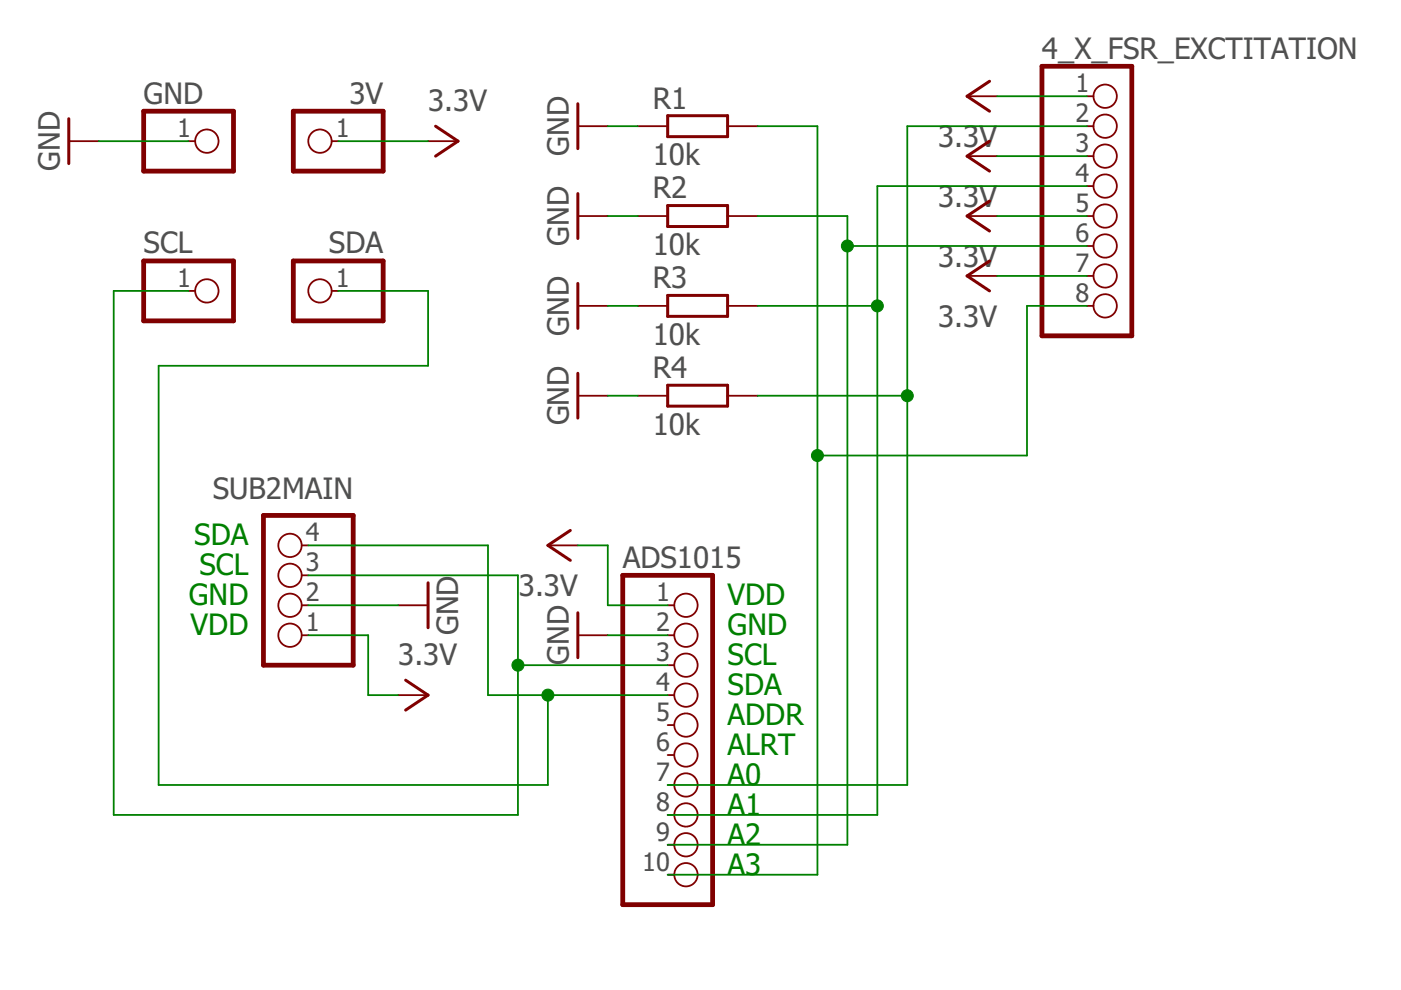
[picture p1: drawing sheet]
<?xml version="1.0" encoding="utf-8"?>
<!DOCTYPE eagle SYSTEM "eagle.dtd">
<eagle version="8.0.0">
<drawing>
<settings>
<setting alwaysvectorfont="no"/>
<setting verticaltext="up"/>
</settings>
<grid distance="1.27" unitdist="mm" unit="mm" style="lines" multiple="1" display="no" altdistance="0.01" altunitdist="inch" altunit="inch"/>
<schematic xreflabel="%F%N/%S.%C%R" xrefpart="/%S.%C%R">
<libraries>
<library name="pinhead">
<symbols>
<symbol name="PINHD10">
<wire x1="-6.35" y1="-15.24" x2="1.27" y2="-15.24" width="0.4064" layer="94"/>
<wire x1="1.27" y1="-15.24" x2="1.27" y2="12.7" width="0.4064" layer="94"/>
<wire x1="1.27" y1="12.7" x2="-6.35" y2="12.7" width="0.4064" layer="94"/>
<wire x1="-6.35" y1="12.7" x2="-6.35" y2="-15.24" width="0.4064" layer="94"/>
<text x="-6.35" y="13.335" size="1.778" layer="95">&gt;NAME</text>
<text x="-6.35" y="-17.78" size="1.778" layer="96">&gt;VALUE</text>
<pin name="1" x="-2.54" y="10.16" visible="pad" length="short" direction="pas" function="dot"/>
<pin name="2" x="-2.54" y="7.62" visible="pad" length="short" direction="pas" function="dot"/>
<pin name="3" x="-2.54" y="5.08" visible="pad" length="short" direction="pas" function="dot"/>
<pin name="4" x="-2.54" y="2.54" visible="pad" length="short" direction="pas" function="dot"/>
<pin name="5" x="-2.54" y="0" visible="pad" length="short" direction="pas" function="dot"/>
<pin name="6" x="-2.54" y="-2.54" visible="pad" length="short" direction="pas" function="dot"/>
<pin name="7" x="-2.54" y="-5.08" visible="pad" length="short" direction="pas" function="dot"/>
<pin name="8" x="-2.54" y="-7.62" visible="pad" length="short" direction="pas" function="dot"/>
<pin name="9" x="-2.54" y="-10.16" visible="pad" length="short" direction="pas" function="dot"/>
<pin name="10" x="-2.54" y="-12.7" visible="pad" length="short" direction="pas" function="dot"/>
</symbol>
<symbol name="PINHD8">
<wire x1="-6.35" y1="-10.16" x2="1.27" y2="-10.16" width="0.4064" layer="94"/>
<wire x1="1.27" y1="-10.16" x2="1.27" y2="12.7" width="0.4064" layer="94"/>
<wire x1="1.27" y1="12.7" x2="-6.35" y2="12.7" width="0.4064" layer="94"/>
<wire x1="-6.35" y1="12.7" x2="-6.35" y2="-10.16" width="0.4064" layer="94"/>
<text x="-6.35" y="13.335" size="1.778" layer="95">&gt;NAME</text>
<text x="-6.35" y="-12.7" size="1.778" layer="96">&gt;VALUE</text>
<pin name="1" x="-2.54" y="10.16" visible="pad" length="short" direction="pas" function="dot"/>
<pin name="2" x="-2.54" y="7.62" visible="pad" length="short" direction="pas" function="dot"/>
<pin name="3" x="-2.54" y="5.08" visible="pad" length="short" direction="pas" function="dot"/>
<pin name="4" x="-2.54" y="2.54" visible="pad" length="short" direction="pas" function="dot"/>
<pin name="5" x="-2.54" y="0" visible="pad" length="short" direction="pas" function="dot"/>
<pin name="6" x="-2.54" y="-2.54" visible="pad" length="short" direction="pas" function="dot"/>
<pin name="7" x="-2.54" y="-5.08" visible="pad" length="short" direction="pas" function="dot"/>
<pin name="8" x="-2.54" y="-7.62" visible="pad" length="short" direction="pas" function="dot"/>
</symbol>
<symbol name="PINHD4">
<wire x1="-6.35" y1="-5.08" x2="1.27" y2="-5.08" width="0.4064" layer="94"/>
<wire x1="1.27" y1="-5.08" x2="1.27" y2="7.62" width="0.4064" layer="94"/>
<wire x1="1.27" y1="7.62" x2="-6.35" y2="7.62" width="0.4064" layer="94"/>
<wire x1="-6.35" y1="7.62" x2="-6.35" y2="-5.08" width="0.4064" layer="94"/>
<text x="-6.35" y="8.255" size="1.778" layer="95">&gt;NAME</text>
<text x="-6.35" y="-7.62" size="1.778" layer="96">&gt;VALUE</text>
<pin name="1" x="-2.54" y="5.08" visible="pad" length="short" direction="pas" function="dot"/>
<pin name="2" x="-2.54" y="2.54" visible="pad" length="short" direction="pas" function="dot"/>
<pin name="3" x="-2.54" y="0" visible="pad" length="short" direction="pas" function="dot"/>
<pin name="4" x="-2.54" y="-2.54" visible="pad" length="short" direction="pas" function="dot"/>
</symbol>
</symbols>
<devicesets>
<deviceset name="PINHD-1X10" prefix="JP" uservalue="yes">
<gates>
<gate name="A" symbol="PINHD10" x="0" y="0"/>
</gates>
<devices>
<device name="" package="1X10">
<connects>
<connect gate="A" pin="1" pad="1"/>
<connect gate="A" pin="10" pad="10"/>
<connect gate="A" pin="2" pad="2"/>
<connect gate="A" pin="3" pad="3"/>
<connect gate="A" pin="4" pad="4"/>
<connect gate="A" pin="5" pad="5"/>
<connect gate="A" pin="6" pad="6"/>
<connect gate="A" pin="7" pad="7"/>
<connect gate="A" pin="8" pad="8"/>
<connect gate="A" pin="9" pad="9"/>
</connects>
<technologies>
<technology name=""/>
</technologies>
</device>
<device name="/90" package="1X10/90">
<connects>
<connect gate="A" pin="1" pad="1"/>
<connect gate="A" pin="10" pad="10"/>
<connect gate="A" pin="2" pad="2"/>
<connect gate="A" pin="3" pad="3"/>
<connect gate="A" pin="4" pad="4"/>
<connect gate="A" pin="5" pad="5"/>
<connect gate="A" pin="6" pad="6"/>
<connect gate="A" pin="7" pad="7"/>
<connect gate="A" pin="8" pad="8"/>
<connect gate="A" pin="9" pad="9"/>
</connects>
<technologies>
<technology name=""/>
</technologies>
</device>
</devices>
</deviceset>
<deviceset name="PINHD-1X8" prefix="JP" uservalue="yes">
<gates>
<gate name="A" symbol="PINHD8" x="0" y="0"/>
</gates>
<devices>
<device name="" package="1X08">
<connects>
<connect gate="A" pin="1" pad="1"/>
<connect gate="A" pin="2" pad="2"/>
<connect gate="A" pin="3" pad="3"/>
<connect gate="A" pin="4" pad="4"/>
<connect gate="A" pin="5" pad="5"/>
<connect gate="A" pin="6" pad="6"/>
<connect gate="A" pin="7" pad="7"/>
<connect gate="A" pin="8" pad="8"/>
</connects>
<technologies>
<technology name=""/>
</technologies>
</device>
<device name="/90" package="1X08/90">
<connects>
<connect gate="A" pin="1" pad="1"/>
<connect gate="A" pin="2" pad="2"/>
<connect gate="A" pin="3" pad="3"/>
<connect gate="A" pin="4" pad="4"/>
<connect gate="A" pin="5" pad="5"/>
<connect gate="A" pin="6" pad="6"/>
<connect gate="A" pin="7" pad="7"/>
<connect gate="A" pin="8" pad="8"/>
</connects>
<technologies>
<technology name=""/>
</technologies>
</device>
</devices>
</deviceset>
<deviceset name="PINHD-1X4" prefix="JP" uservalue="yes">
<gates>
<gate name="A" symbol="PINHD4" x="0" y="0"/>
</gates>
<devices>
<device name="" package="1X04">
<connects>
<connect gate="A" pin="1" pad="1"/>
<connect gate="A" pin="2" pad="2"/>
<connect gate="A" pin="3" pad="3"/>
<connect gate="A" pin="4" pad="4"/>
</connects>
<technologies>
<technology name=""/>
</technologies>
</device>
<device name="/90" package="1X04/90">
<connects>
<connect gate="A" pin="1" pad="1"/>
<connect gate="A" pin="2" pad="2"/>
<connect gate="A" pin="3" pad="3"/>
<connect gate="A" pin="4" pad="4"/>
</connects>
<technologies>
<technology name=""/>
</technologies>
</device>
</devices>
</deviceset>
</devicesets>
</library>
<library name="supply1">
<symbols>
<symbol name="GND">
<wire x1="-1.905" y1="0" x2="1.905" y2="0" width="0.254" layer="94"/>
<text x="-2.54" y="-2.54" size="1.778" layer="96">&gt;VALUE</text>
<pin name="GND" x="0" y="2.54" visible="off" length="short" direction="sup" rot="R270"/>
</symbol>
<symbol name="VCC">
<wire x1="1.27" y1="-1.905" x2="0" y2="0" width="0.254" layer="94"/>
<wire x1="0" y1="0" x2="-1.27" y2="-1.905" width="0.254" layer="94"/>
<text x="-2.54" y="-2.54" size="1.778" layer="96" rot="R90">&gt;VALUE</text>
<pin name="VCC" x="0" y="-2.54" visible="off" length="short" direction="sup" rot="R90"/>
</symbol>
</symbols>
<devicesets>
<deviceset name="GND" prefix="GND">
<gates>
<gate name="1" symbol="GND" x="0" y="0"/>
</gates>
<devices>
<device name="">
<technologies>
<technology name=""/>
</technologies>
</device>
</devices>
</deviceset>
<deviceset name="VCC" prefix="P+">
<gates>
<gate name="VCC" symbol="VCC" x="0" y="0"/>
</gates>
<devices>
<device name="">
<technologies>
<technology name=""/>
</technologies>
</device>
</devices>
</deviceset>
</devicesets>
</library>
<library name="rcl">
<symbols>
<symbol name="R-EU">
<wire x1="-2.54" y1="-0.889" x2="2.54" y2="-0.889" width="0.254" layer="94"/>
<wire x1="2.54" y1="0.889" x2="-2.54" y2="0.889" width="0.254" layer="94"/>
<wire x1="2.54" y1="-0.889" x2="2.54" y2="0.889" width="0.254" layer="94"/>
<wire x1="-2.54" y1="-0.889" x2="-2.54" y2="0.889" width="0.254" layer="94"/>
<text x="-3.81" y="1.4986" size="1.778" layer="95">&gt;NAME</text>
<text x="-3.81" y="-3.302" size="1.778" layer="96">&gt;VALUE</text>
<pin name="2" x="5.08" y="0" visible="off" length="short" direction="pas" swaplevel="1" rot="R180"/>
<pin name="1" x="-5.08" y="0" visible="off" length="short" direction="pas" swaplevel="1"/>
</symbol>
</symbols>
<devicesets>
<deviceset name="R-EU_" prefix="R" uservalue="yes">
<gates>
<gate name="G$1" symbol="R-EU" x="0" y="0"/>
</gates>
<devices>
<device name="R0402" package="R0402">
<connects>
<connect gate="G$1" pin="1" pad="1"/>
<connect gate="G$1" pin="2" pad="2"/>
</connects>
<technologies>
<technology name=""/>
</technologies>
</device>
<device name="R0603" package="R0603">
<connects>
<connect gate="G$1" pin="1" pad="1"/>
<connect gate="G$1" pin="2" pad="2"/>
</connects>
<technologies>
<technology name=""/>
</technologies>
</device>
<device name="R0805" package="R0805">
<connects>
<connect gate="G$1" pin="1" pad="1"/>
<connect gate="G$1" pin="2" pad="2"/>
</connects>
<technologies>
<technology name=""/>
</technologies>
</device>
<device name="R0805W" package="R0805W">
<connects>
<connect gate="G$1" pin="1" pad="1"/>
<connect gate="G$1" pin="2" pad="2"/>
</connects>
<technologies>
<technology name=""/>
</technologies>
</device>
<device name="R1206" package="R1206">
<connects>
<connect gate="G$1" pin="1" pad="1"/>
<connect gate="G$1" pin="2" pad="2"/>
</connects>
<technologies>
<technology name=""/>
</technologies>
</device>
<device name="R1206W" package="R1206W">
<connects>
<connect gate="G$1" pin="1" pad="1"/>
<connect gate="G$1" pin="2" pad="2"/>
</connects>
<technologies>
<technology name=""/>
</technologies>
</device>
<device name="R1210" package="R1210">
<connects>
<connect gate="G$1" pin="1" pad="1"/>
<connect gate="G$1" pin="2" pad="2"/>
</connects>
<technologies>
<technology name=""/>
</technologies>
</device>
<device name="R1210W" package="R1210W">
<connects>
<connect gate="G$1" pin="1" pad="1"/>
<connect gate="G$1" pin="2" pad="2"/>
</connects>
<technologies>
<technology name=""/>
</technologies>
</device>
<device name="R2010" package="R2010">
<connects>
<connect gate="G$1" pin="1" pad="1"/>
<connect gate="G$1" pin="2" pad="2"/>
</connects>
<technologies>
<technology name=""/>
</technologies>
</device>
<device name="R2010W" package="R2010W">
<connects>
<connect gate="G$1" pin="1" pad="1"/>
<connect gate="G$1" pin="2" pad="2"/>
</connects>
<technologies>
<technology name=""/>
</technologies>
</device>
<device name="R2012" package="R2012">
<connects>
<connect gate="G$1" pin="1" pad="1"/>
<connect gate="G$1" pin="2" pad="2"/>
</connects>
<technologies>
<technology name=""/>
</technologies>
</device>
<device name="R2012W" package="R2012W">
<connects>
<connect gate="G$1" pin="1" pad="1"/>
<connect gate="G$1" pin="2" pad="2"/>
</connects>
<technologies>
<technology name=""/>
</technologies>
</device>
<device name="R2512" package="R2512">
<connects>
<connect gate="G$1" pin="1" pad="1"/>
<connect gate="G$1" pin="2" pad="2"/>
</connects>
<technologies>
<technology name=""/>
</technologies>
</device>
<device name="R2512W" package="R2512W">
<connects>
<connect gate="G$1" pin="1" pad="1"/>
<connect gate="G$1" pin="2" pad="2"/>
</connects>
<technologies>
<technology name=""/>
</technologies>
</device>
<device name="R3216" package="R3216">
<connects>
<connect gate="G$1" pin="1" pad="1"/>
<connect gate="G$1" pin="2" pad="2"/>
</connects>
<technologies>
<technology name=""/>
</technologies>
</device>
<device name="R3216W" package="R3216W">
<connects>
<connect gate="G$1" pin="1" pad="1"/>
<connect gate="G$1" pin="2" pad="2"/>
</connects>
<technologies>
<technology name=""/>
</technologies>
</device>
<device name="R3225" package="R3225">
<connects>
<connect gate="G$1" pin="1" pad="1"/>
<connect gate="G$1" pin="2" pad="2"/>
</connects>
<technologies>
<technology name=""/>
</technologies>
</device>
<device name="R3225W" package="R3225W">
<connects>
<connect gate="G$1" pin="1" pad="1"/>
<connect gate="G$1" pin="2" pad="2"/>
</connects>
<technologies>
<technology name=""/>
</technologies>
</device>
<device name="R5025" package="R5025">
<connects>
<connect gate="G$1" pin="1" pad="1"/>
<connect gate="G$1" pin="2" pad="2"/>
</connects>
<technologies>
<technology name=""/>
</technologies>
</device>
<device name="R5025W" package="R5025W">
<connects>
<connect gate="G$1" pin="1" pad="1"/>
<connect gate="G$1" pin="2" pad="2"/>
</connects>
<technologies>
<technology name=""/>
</technologies>
</device>
<device name="R6332" package="R6332">
<connects>
<connect gate="G$1" pin="1" pad="1"/>
<connect gate="G$1" pin="2" pad="2"/>
</connects>
<technologies>
<technology name=""/>
</technologies>
</device>
<device name="R6332W" package="R6332W">
<connects>
<connect gate="G$1" pin="1" pad="1"/>
<connect gate="G$1" pin="2" pad="2"/>
</connects>
<technologies>
<technology name=""/>
</technologies>
</device>
<device name="M0805" package="M0805">
<connects>
<connect gate="G$1" pin="1" pad="1"/>
<connect gate="G$1" pin="2" pad="2"/>
</connects>
<technologies>
<technology name=""/>
</technologies>
</device>
<device name="M1206" package="M1206">
<connects>
<connect gate="G$1" pin="1" pad="1"/>
<connect gate="G$1" pin="2" pad="2"/>
</connects>
<technologies>
<technology name=""/>
</technologies>
</device>
<device name="M1406" package="M1406">
<connects>
<connect gate="G$1" pin="1" pad="1"/>
<connect gate="G$1" pin="2" pad="2"/>
</connects>
<technologies>
<technology name=""/>
</technologies>
</device>
<device name="M2012" package="M2012">
<connects>
<connect gate="G$1" pin="1" pad="1"/>
<connect gate="G$1" pin="2" pad="2"/>
</connects>
<technologies>
<technology name=""/>
</technologies>
</device>
<device name="M2309" package="M2309">
<connects>
<connect gate="G$1" pin="1" pad="1"/>
<connect gate="G$1" pin="2" pad="2"/>
</connects>
<technologies>
<technology name=""/>
</technologies>
</device>
<device name="M3216" package="M3216">
<connects>
<connect gate="G$1" pin="1" pad="1"/>
<connect gate="G$1" pin="2" pad="2"/>
</connects>
<technologies>
<technology name=""/>
</technologies>
</device>
<device name="M3516" package="M3516">
<connects>
<connect gate="G$1" pin="1" pad="1"/>
<connect gate="G$1" pin="2" pad="2"/>
</connects>
<technologies>
<technology name=""/>
</technologies>
</device>
<device name="M5923" package="M5923">
<connects>
<connect gate="G$1" pin="1" pad="1"/>
<connect gate="G$1" pin="2" pad="2"/>
</connects>
<technologies>
<technology name=""/>
</technologies>
</device>
<device name="0204/5" package="0204/5">
<connects>
<connect gate="G$1" pin="1" pad="1"/>
<connect gate="G$1" pin="2" pad="2"/>
</connects>
<technologies>
<technology name=""/>
</technologies>
</device>
<device name="0204/7" package="0204/7">
<connects>
<connect gate="G$1" pin="1" pad="1"/>
<connect gate="G$1" pin="2" pad="2"/>
</connects>
<technologies>
<technology name=""/>
</technologies>
</device>
<device name="0204/2V" package="0204V">
<connects>
<connect gate="G$1" pin="1" pad="1"/>
<connect gate="G$1" pin="2" pad="2"/>
</connects>
<technologies>
<technology name=""/>
</technologies>
</device>
<device name="0207/10" package="0207/10">
<connects>
<connect gate="G$1" pin="1" pad="1"/>
<connect gate="G$1" pin="2" pad="2"/>
</connects>
<technologies>
<technology name=""/>
</technologies>
</device>
<device name="0207/12" package="0207/12">
<connects>
<connect gate="G$1" pin="1" pad="1"/>
<connect gate="G$1" pin="2" pad="2"/>
</connects>
<technologies>
<technology name=""/>
</technologies>
</device>
<device name="0207/15" package="0207/15">
<connects>
<connect gate="G$1" pin="1" pad="1"/>
<connect gate="G$1" pin="2" pad="2"/>
</connects>
<technologies>
<technology name=""/>
</technologies>
</device>
<device name="0207/2V" package="0207/2V">
<connects>
<connect gate="G$1" pin="1" pad="1"/>
<connect gate="G$1" pin="2" pad="2"/>
</connects>
<technologies>
<technology name=""/>
</technologies>
</device>
<device name="0207/5V" package="0207/5V">
<connects>
<connect gate="G$1" pin="1" pad="1"/>
<connect gate="G$1" pin="2" pad="2"/>
</connects>
<technologies>
<technology name=""/>
</technologies>
</device>
<device name="0207/7" package="0207/7">
<connects>
<connect gate="G$1" pin="1" pad="1"/>
<connect gate="G$1" pin="2" pad="2"/>
</connects>
<technologies>
<technology name=""/>
</technologies>
</device>
<device name="0309/10" package="0309/10">
<connects>
<connect gate="G$1" pin="1" pad="1"/>
<connect gate="G$1" pin="2" pad="2"/>
</connects>
<technologies>
<technology name=""/>
</technologies>
</device>
<device name="0309/12" package="0309/12">
<connects>
<connect gate="G$1" pin="1" pad="1"/>
<connect gate="G$1" pin="2" pad="2"/>
</connects>
<technologies>
<technology name=""/>
</technologies>
</device>
<device name="0309/V" package="0309V">
<connects>
<connect gate="G$1" pin="1" pad="1"/>
<connect gate="G$1" pin="2" pad="2"/>
</connects>
<technologies>
<technology name=""/>
</technologies>
</device>
<device name="0411/12" package="0411/12">
<connects>
<connect gate="G$1" pin="1" pad="1"/>
<connect gate="G$1" pin="2" pad="2"/>
</connects>
<technologies>
<technology name=""/>
</technologies>
</device>
<device name="0411/15" package="0411/15">
<connects>
<connect gate="G$1" pin="1" pad="1"/>
<connect gate="G$1" pin="2" pad="2"/>
</connects>
<technologies>
<technology name=""/>
</technologies>
</device>
<device name="0411/3V" package="0411V">
<connects>
<connect gate="G$1" pin="1" pad="1"/>
<connect gate="G$1" pin="2" pad="2"/>
</connects>
<technologies>
<technology name=""/>
</technologies>
</device>
<device name="0414/15" package="0414/15">
<connects>
<connect gate="G$1" pin="1" pad="1"/>
<connect gate="G$1" pin="2" pad="2"/>
</connects>
<technologies>
<technology name=""/>
</technologies>
</device>
<device name="0414/5V" package="0414V">
<connects>
<connect gate="G$1" pin="1" pad="1"/>
<connect gate="G$1" pin="2" pad="2"/>
</connects>
<technologies>
<technology name=""/>
</technologies>
</device>
<device name="0617/17" package="0617/17">
<connects>
<connect gate="G$1" pin="1" pad="1"/>
<connect gate="G$1" pin="2" pad="2"/>
</connects>
<technologies>
<technology name=""/>
</technologies>
</device>
<device name="0617/22" package="0617/22">
<connects>
<connect gate="G$1" pin="1" pad="1"/>
<connect gate="G$1" pin="2" pad="2"/>
</connects>
<technologies>
<technology name=""/>
</technologies>
</device>
<device name="0617/5V" package="0617V">
<connects>
<connect gate="G$1" pin="1" pad="1"/>
<connect gate="G$1" pin="2" pad="2"/>
</connects>
<technologies>
<technology name=""/>
</technologies>
</device>
<device name="0922/22" package="0922/22">
<connects>
<connect gate="G$1" pin="1" pad="1"/>
<connect gate="G$1" pin="2" pad="2"/>
</connects>
<technologies>
<technology name=""/>
</technologies>
</device>
<device name="0613/5V" package="P0613V">
<connects>
<connect gate="G$1" pin="1" pad="1"/>
<connect gate="G$1" pin="2" pad="2"/>
</connects>
<technologies>
<technology name=""/>
</technologies>
</device>
<device name="0613/15" package="P0613/15">
<connects>
<connect gate="G$1" pin="1" pad="1"/>
<connect gate="G$1" pin="2" pad="2"/>
</connects>
<technologies>
<technology name=""/>
</technologies>
</device>
<device name="0817/22" package="P0817/22">
<connects>
<connect gate="G$1" pin="1" pad="1"/>
<connect gate="G$1" pin="2" pad="2"/>
</connects>
<technologies>
<technology name=""/>
</technologies>
</device>
<device name="0817/7V" package="P0817V">
<connects>
<connect gate="G$1" pin="1" pad="1"/>
<connect gate="G$1" pin="2" pad="2"/>
</connects>
<technologies>
<technology name=""/>
</technologies>
</device>
<device name="V234/12" package="V234/12">
<connects>
<connect gate="G$1" pin="1" pad="1"/>
<connect gate="G$1" pin="2" pad="2"/>
</connects>
<technologies>
<technology name=""/>
</technologies>
</device>
<device name="V235/17" package="V235/17">
<connects>
<connect gate="G$1" pin="1" pad="1"/>
<connect gate="G$1" pin="2" pad="2"/>
</connects>
<technologies>
<technology name=""/>
</technologies>
</device>
<device name="V526-0" package="V526-0">
<connects>
<connect gate="G$1" pin="1" pad="1"/>
<connect gate="G$1" pin="2" pad="2"/>
</connects>
<technologies>
<technology name=""/>
</technologies>
</device>
<device name="MELF0102R" package="MINI_MELF-0102R">
<connects>
<connect gate="G$1" pin="1" pad="1"/>
<connect gate="G$1" pin="2" pad="2"/>
</connects>
<technologies>
<technology name=""/>
</technologies>
</device>
<device name="MELF0102W" package="MINI_MELF-0102W">
<connects>
<connect gate="G$1" pin="1" pad="1"/>
<connect gate="G$1" pin="2" pad="2"/>
</connects>
<technologies>
<technology name=""/>
</technologies>
</device>
<device name="MELF0204R" package="MINI_MELF-0204R">
<connects>
<connect gate="G$1" pin="1" pad="1"/>
<connect gate="G$1" pin="2" pad="2"/>
</connects>
<technologies>
<technology name=""/>
</technologies>
</device>
<device name="MELF0204W" package="MINI_MELF-0204W">
<connects>
<connect gate="G$1" pin="1" pad="1"/>
<connect gate="G$1" pin="2" pad="2"/>
</connects>
<technologies>
<technology name=""/>
</technologies>
</device>
<device name="MELF0207R" package="MINI_MELF-0207R">
<connects>
<connect gate="G$1" pin="1" pad="1"/>
<connect gate="G$1" pin="2" pad="2"/>
</connects>
<technologies>
<technology name=""/>
</technologies>
</device>
<device name="MELF0207W" package="MINI_MELF-0207W">
<connects>
<connect gate="G$1" pin="1" pad="1"/>
<connect gate="G$1" pin="2" pad="2"/>
</connects>
<technologies>
<technology name=""/>
</technologies>
</device>
<device name="0922V" package="0922V">
<connects>
<connect gate="G$1" pin="1" pad="1"/>
<connect gate="G$1" pin="2" pad="2"/>
</connects>
<technologies>
<technology name=""/>
</technologies>
</device>
<device name="RDH/15" package="RDH/15">
<connects>
<connect gate="G$1" pin="1" pad="1"/>
<connect gate="G$1" pin="2" pad="2"/>
</connects>
<technologies>
<technology name=""/>
</technologies>
</device>
<device name="MELF0102AX" package="MINI_MELF-0102AX">
<connects>
<connect gate="G$1" pin="1" pad="1"/>
<connect gate="G$1" pin="2" pad="2"/>
</connects>
<technologies>
<technology name=""/>
</technologies>
</device>
<device name="R0201" package="R0201">
<connects>
<connect gate="G$1" pin="1" pad="1"/>
<connect gate="G$1" pin="2" pad="2"/>
</connects>
<technologies>
<technology name=""/>
</technologies>
</device>
<device name="VTA52" package="VTA52">
<connects>
<connect gate="G$1" pin="1" pad="1"/>
<connect gate="G$1" pin="2" pad="2"/>
</connects>
<technologies>
<technology name=""/>
</technologies>
</device>
<device name="VTA53" package="VTA53">
<connects>
<connect gate="G$1" pin="1" pad="1"/>
<connect gate="G$1" pin="2" pad="2"/>
</connects>
<technologies>
<technology name=""/>
</technologies>
</device>
<device name="VTA54" package="VTA54">
<connects>
<connect gate="G$1" pin="1" pad="1"/>
<connect gate="G$1" pin="2" pad="2"/>
</connects>
<technologies>
<technology name=""/>
</technologies>
</device>
<device name="VTA55" package="VTA55">
<connects>
<connect gate="G$1" pin="1" pad="1"/>
<connect gate="G$1" pin="2" pad="2"/>
</connects>
<technologies>
<technology name=""/>
</technologies>
</device>
<device name="VTA56" package="VTA56">
<connects>
<connect gate="G$1" pin="1" pad="1"/>
<connect gate="G$1" pin="2" pad="2"/>
</connects>
<technologies>
<technology name=""/>
</technologies>
</device>
<device name="VMTA55" package="VMTA55">
<connects>
<connect gate="G$1" pin="1" pad="1"/>
<connect gate="G$1" pin="2" pad="2"/>
</connects>
<technologies>
<technology name=""/>
</technologies>
</device>
<device name="VMTB60" package="VMTB60">
<connects>
<connect gate="G$1" pin="1" pad="1"/>
<connect gate="G$1" pin="2" pad="2"/>
</connects>
<technologies>
<technology name=""/>
</technologies>
</device>
<device name="R4527" package="R4527">
<connects>
<connect gate="G$1" pin="1" pad="1"/>
<connect gate="G$1" pin="2" pad="2"/>
</connects>
<technologies>
<technology name=""/>
</technologies>
</device>
<device name="WSC0001" package="WSC0001">
<connects>
<connect gate="G$1" pin="1" pad="1"/>
<connect gate="G$1" pin="2" pad="2"/>
</connects>
<technologies>
<technology name=""/>
</technologies>
</device>
<device name="WSC0002" package="WSC0002">
<connects>
<connect gate="G$1" pin="1" pad="1"/>
<connect gate="G$1" pin="2" pad="2"/>
</connects>
<technologies>
<technology name=""/>
</technologies>
</device>
<device name="WSC01/2" package="WSC01/2">
<connects>
<connect gate="G$1" pin="1" pad="1"/>
<connect gate="G$1" pin="2" pad="2"/>
</connects>
<technologies>
<technology name=""/>
</technologies>
</device>
<device name="WSC2515" package="WSC2515">
<connects>
<connect gate="G$1" pin="1" pad="1"/>
<connect gate="G$1" pin="2" pad="2"/>
</connects>
<technologies>
<technology name=""/>
</technologies>
</device>
<device name="WSC4527" package="WSC4527">
<connects>
<connect gate="G$1" pin="1" pad="1"/>
<connect gate="G$1" pin="2" pad="2"/>
</connects>
<technologies>
<technology name=""/>
</technologies>
</device>
<device name="WSC6927" package="WSC6927">
<connects>
<connect gate="G$1" pin="1" pad="1"/>
<connect gate="G$1" pin="2" pad="2"/>
</connects>
<technologies>
<technology name=""/>
</technologies>
</device>
<device name="R1218" package="R1218">
<connects>
<connect gate="G$1" pin="1" pad="1"/>
<connect gate="G$1" pin="2" pad="2"/>
</connects>
<technologies>
<technology name=""/>
</technologies>
</device>
<device name="1812X7R" package="1812X7R">
<connects>
<connect gate="G$1" pin="1" pad="1"/>
<connect gate="G$1" pin="2" pad="2"/>
</connects>
<technologies>
<technology name=""/>
</technologies>
</device>
<device name="PRL1632" package="PRL1632">
<connects>
<connect gate="G$1" pin="1" pad="1"/>
<connect gate="G$1" pin="2" pad="2"/>
</connects>
<technologies>
<technology name=""/>
</technologies>
</device>
<device name="01005" package="R01005">
<connects>
<connect gate="G$1" pin="1" pad="1"/>
<connect gate="G$1" pin="2" pad="2"/>
</connects>
<technologies>
<technology name=""/>
</technologies>
</device>
</devices>
</deviceset>
</devicesets>
</library>
<library name="adafruit">
<symbols>
<symbol name="PINHD1">
<wire x1="-6.35" y1="-2.54" x2="1.27" y2="-2.54" width="0.4064" layer="94"/>
<wire x1="1.27" y1="-2.54" x2="1.27" y2="2.54" width="0.4064" layer="94"/>
<wire x1="1.27" y1="2.54" x2="-6.35" y2="2.54" width="0.4064" layer="94"/>
<wire x1="-6.35" y1="2.54" x2="-6.35" y2="-2.54" width="0.4064" layer="94"/>
<text x="-6.35" y="3.175" size="1.778" layer="95">&gt;NAME</text>
<text x="-6.35" y="-5.08" size="1.778" layer="96">&gt;VALUE</text>
<pin name="1" x="-2.54" y="0" visible="pad" length="short" direction="pas" function="dot"/>
</symbol>
</symbols>
<devicesets>
<deviceset name="PINHD-1X1" prefix="JP" uservalue="yes">
<gates>
<gate name="G$1" symbol="PINHD1" x="0" y="0"/>
</gates>
<devices>
<device name="" package="1X01">
<connects>
<connect gate="G$1" pin="1" pad="1"/>
</connects>
<technologies>
<technology name=""/>
</technologies>
</device>
</devices>
</deviceset>
</devicesets>
</library>
</libraries>
<attributes>
</attributes>
<variantdefs>
</variantdefs>
<classes>
<class number="0" name="default" width="0" drill="0">
</class>
</classes>
<parts>
<part name="ADS1015" library="pinhead" deviceset="PINHD-1X10" device=""/>
<part name="4_X_FSR_EXCTITATION" library="pinhead" deviceset="PINHD-1X8" device=""/>
<part name="GND3" library="supply1" deviceset="GND" device=""/>
<part name="GND4" library="supply1" deviceset="GND" device=""/>
<part name="GND5" library="supply1" deviceset="GND" device=""/>
<part name="GND6" library="supply1" deviceset="GND" device=""/>
<part name="GND1" library="supply1" deviceset="GND" device=""/>
<part name="GND2" library="supply1" deviceset="GND" device=""/>
<part name="P+1" library="supply1" deviceset="VCC" device="" value="3.3V"/>
<part name="P+2" library="supply1" deviceset="VCC" device="" value="3.3V"/>
<part name="P+3" library="supply1" deviceset="VCC" device="" value="3.3V"/>
<part name="P+4" library="supply1" deviceset="VCC" device="" value="3.3V"/>
<part name="P+5" library="supply1" deviceset="VCC" device="" value="3.3V"/>
<part name="R1" library="rcl" deviceset="R-EU_" device="0204/7" value="10k"/>
<part name="R2" library="rcl" deviceset="R-EU_" device="0204/7" value="10k"/>
<part name="R3" library="rcl" deviceset="R-EU_" device="0204/7" value="10k"/>
<part name="R4" library="rcl" deviceset="R-EU_" device="0204/7" value="10k"/>
<part name="P+6" library="supply1" deviceset="VCC" device="" value="3.3V"/>
<part name="GND" library="adafruit" deviceset="PINHD-1X1" device=""/>
<part name="3V" library="adafruit" deviceset="PINHD-1X1" device=""/>
<part name="SCL" library="adafruit" deviceset="PINHD-1X1" device=""/>
<part name="SDA" library="adafruit" deviceset="PINHD-1X1" device=""/>
<part name="P+7" library="supply1" deviceset="VCC" device="" value="3.3V"/>
<part name="GND7" library="supply1" deviceset="GND" device=""/>
<part name="SUB2MAIN" library="pinhead" deviceset="PINHD-1X4" device=""/>
</parts>
<sheets>
<sheet>
<plain>
<text x="66.04" y="38.1" size="1.778" layer="91">VDD</text>
<text x="66.04" y="35.56" size="1.778" layer="91">GND</text>
<text x="66.04" y="33.02" size="1.778" layer="91">SCL</text>
<text x="66.04" y="30.48" size="1.778" layer="91">SDA</text>
<text x="66.04" y="27.94" size="1.778" layer="91">ADDR</text>
<text x="66.04" y="25.4" size="1.778" layer="91">ALRT</text>
<text x="66.04" y="22.86" size="1.778" layer="91">A0</text>
<text x="66.04" y="20.32" size="1.778" layer="91">A1</text>
<text x="66.04" y="17.78" size="1.778" layer="91">A2</text>
<text x="66.04" y="15.24" size="1.778" layer="91">A3</text>
<text x="25.4" y="35.56" size="1.778" layer="91" align="bottom-right">VDD</text>
<text x="25.4" y="38.1" size="1.778" layer="91" align="bottom-right">GND</text>
<text x="25.4" y="40.64" size="1.778" layer="91" align="bottom-right">SCL</text>
<text x="25.4" y="43.18" size="1.778" layer="91" align="bottom-right">SDA</text>
</plain>
<instances>
<instance part="ADS1015" gate="A" x="63.5" y="27.94"/>
<instance part="4_X_FSR_EXCTITATION" gate="A" x="99.06" y="71.12"/>
<instance part="GND3" gate="1" x="53.34" y="78.74" rot="R270"/>
<instance part="GND4" gate="1" x="53.34" y="71.12" rot="R270"/>
<instance part="GND5" gate="1" x="53.34" y="63.5" rot="R270"/>
<instance part="GND6" gate="1" x="53.34" y="55.88" rot="R270"/>
<instance part="GND1" gate="1" x="53.34" y="35.56" rot="R270"/>
<instance part="GND2" gate="1" x="40.64" y="38.1" rot="R90"/>
<instance part="P+1" gate="VCC" x="40.64" y="30.48" rot="R270"/>
<instance part="P+2" gate="VCC" x="86.36" y="81.28" rot="R90"/>
<instance part="P+3" gate="VCC" x="86.36" y="76.2" rot="R90"/>
<instance part="P+4" gate="VCC" x="86.36" y="71.12" rot="R90"/>
<instance part="P+5" gate="VCC" x="86.36" y="66.04" rot="R90"/>
<instance part="R1" gate="G$1" x="63.5" y="78.74"/>
<instance part="R2" gate="G$1" x="63.5" y="71.12"/>
<instance part="R3" gate="G$1" x="63.5" y="63.5"/>
<instance part="R4" gate="G$1" x="63.5" y="55.88"/>
<instance part="P+6" gate="VCC" x="50.8" y="43.18" rot="R90"/>
<instance part="GND" gate="G$1" x="22.86" y="77.47"/>
<instance part="3V" gate="G$1" x="30.48" y="77.47" rot="MR0"/>
<instance part="SCL" gate="G$1" x="22.86" y="64.77"/>
<instance part="SDA" gate="G$1" x="30.48" y="64.77" rot="MR0"/>
<instance part="P+7" gate="VCC" x="43.18" y="77.47" rot="R270"/>
<instance part="GND7" gate="1" x="10.16" y="77.47" rot="R270"/>
<instance part="SUB2MAIN" gate="A" x="27.94" y="40.64" smashed="yes" rot="R180">
<attribute name="NAME" x="34.29" y="48.895" size="1.778" layer="95" rot="R180"/>
<attribute name="VALUE" x="34.29" y="48.26" size="1.778" layer="96" rot="R180"/>
</instance>
</instances>
<busses>
</busses>
<nets>
<net name="VCC" class="0">
<segment>
<pinref part="4_X_FSR_EXCTITATION" gate="A" pin="1"/>
<pinref part="P+2" gate="VCC" pin="VCC"/>
<wire x1="96.52" y1="81.28" x2="88.9" y2="81.28" width="0.1524" layer="91"/>
</segment>
<segment>
<pinref part="4_X_FSR_EXCTITATION" gate="A" pin="3"/>
<pinref part="P+3" gate="VCC" pin="VCC"/>
<wire x1="96.52" y1="76.2" x2="88.9" y2="76.2" width="0.1524" layer="91"/>
</segment>
<segment>
<pinref part="4_X_FSR_EXCTITATION" gate="A" pin="5"/>
<pinref part="P+4" gate="VCC" pin="VCC"/>
<wire x1="96.52" y1="71.12" x2="88.9" y2="71.12" width="0.1524" layer="91"/>
</segment>
<segment>
<pinref part="P+1" gate="VCC" pin="VCC"/>
<wire x1="30.48" y1="35.56" x2="35.56" y2="35.56" width="0.1524" layer="91"/>
<wire x1="35.56" y1="35.56" x2="35.56" y2="30.48" width="0.1524" layer="91"/>
<wire x1="35.56" y1="30.48" x2="38.1" y2="30.48" width="0.1524" layer="91"/>
<pinref part="SUB2MAIN" gate="A" pin="1"/>
</segment>
<segment>
<pinref part="P+6" gate="VCC" pin="VCC"/>
<wire x1="53.34" y1="43.18" x2="55.88" y2="43.18" width="0.1524" layer="91"/>
<wire x1="55.88" y1="43.18" x2="55.88" y2="38.1" width="0.1524" layer="91"/>
<pinref part="ADS1015" gate="A" pin="1"/>
<wire x1="55.88" y1="38.1" x2="60.96" y2="38.1" width="0.1524" layer="91"/>
</segment>
<segment>
<pinref part="P+7" gate="VCC" pin="VCC"/>
<pinref part="3V" gate="G$1" pin="1"/>
<wire x1="40.64" y1="77.47" x2="33.02" y2="77.47" width="0.1524" layer="91"/>
</segment>
<segment>
<pinref part="4_X_FSR_EXCTITATION" gate="A" pin="7"/>
<pinref part="P+5" gate="VCC" pin="VCC"/>
<wire x1="96.52" y1="66.04" x2="88.9" y2="66.04" width="0.1524" layer="91"/>
</segment>
</net>
<net name="N$1" class="0">
<segment>
<wire x1="73.66" y1="78.74" x2="73.66" y2="50.8" width="0.1524" layer="91"/>
<pinref part="R1" gate="G$1" pin="2"/>
<wire x1="73.66" y1="50.8" x2="73.66" y2="15.24" width="0.1524" layer="91"/>
<wire x1="68.58" y1="78.74" x2="73.66" y2="78.74" width="0.1524" layer="91"/>
<pinref part="ADS1015" gate="A" pin="10"/>
<wire x1="60.96" y1="15.24" x2="73.66" y2="15.24" width="0.1524" layer="91"/>
<pinref part="4_X_FSR_EXCTITATION" gate="A" pin="8"/>
<wire x1="96.52" y1="63.5" x2="91.44" y2="63.5" width="0.1524" layer="91"/>
<wire x1="91.44" y1="63.5" x2="91.44" y2="50.8" width="0.1524" layer="91"/>
<wire x1="91.44" y1="50.8" x2="73.66" y2="50.8" width="0.1524" layer="91"/>
<junction x="73.66" y="50.8"/>
</segment>
</net>
<net name="N$2" class="0">
<segment>
<wire x1="76.2" y1="71.12" x2="76.2" y2="68.58" width="0.1524" layer="91"/>
<pinref part="R2" gate="G$1" pin="2"/>
<wire x1="76.2" y1="68.58" x2="76.2" y2="17.78" width="0.1524" layer="91"/>
<wire x1="68.58" y1="71.12" x2="76.2" y2="71.12" width="0.1524" layer="91"/>
<pinref part="ADS1015" gate="A" pin="9"/>
<wire x1="60.96" y1="17.78" x2="76.2" y2="17.78" width="0.1524" layer="91"/>
<pinref part="4_X_FSR_EXCTITATION" gate="A" pin="6"/>
<wire x1="96.52" y1="68.58" x2="76.2" y2="68.58" width="0.1524" layer="91"/>
<junction x="76.2" y="68.58"/>
</segment>
</net>
<net name="N$5" class="0">
<segment>
<wire x1="78.74" y1="63.5" x2="78.74" y2="20.32" width="0.1524" layer="91"/>
<pinref part="R3" gate="G$1" pin="2"/>
<wire x1="68.58" y1="63.5" x2="78.74" y2="63.5" width="0.1524" layer="91"/>
<pinref part="ADS1015" gate="A" pin="8"/>
<wire x1="60.96" y1="20.32" x2="78.74" y2="20.32" width="0.1524" layer="91"/>
<wire x1="78.74" y1="63.5" x2="78.74" y2="73.66" width="0.1524" layer="91"/>
<junction x="78.74" y="63.5"/>
<pinref part="4_X_FSR_EXCTITATION" gate="A" pin="4"/>
<wire x1="78.74" y1="73.66" x2="96.52" y2="73.66" width="0.1524" layer="91"/>
</segment>
</net>
<net name="N$6" class="0">
<segment>
<wire x1="81.28" y1="55.88" x2="81.28" y2="22.86" width="0.1524" layer="91"/>
<pinref part="R4" gate="G$1" pin="2"/>
<wire x1="68.58" y1="55.88" x2="81.28" y2="55.88" width="0.1524" layer="91"/>
<pinref part="ADS1015" gate="A" pin="7"/>
<wire x1="60.96" y1="22.86" x2="81.28" y2="22.86" width="0.1524" layer="91"/>
<wire x1="81.28" y1="55.88" x2="81.28" y2="78.74" width="0.1524" layer="91"/>
<junction x="81.28" y="55.88"/>
<pinref part="4_X_FSR_EXCTITATION" gate="A" pin="2"/>
<wire x1="81.28" y1="78.74" x2="96.52" y2="78.74" width="0.1524" layer="91"/>
</segment>
</net>
<net name="GND" class="0">
<segment>
<pinref part="GND3" gate="1" pin="GND"/>
<pinref part="R1" gate="G$1" pin="1"/>
<wire x1="55.88" y1="78.74" x2="58.42" y2="78.74" width="0.1524" layer="91"/>
</segment>
<segment>
<pinref part="GND4" gate="1" pin="GND"/>
<pinref part="R2" gate="G$1" pin="1"/>
<wire x1="55.88" y1="71.12" x2="58.42" y2="71.12" width="0.1524" layer="91"/>
</segment>
<segment>
<pinref part="GND5" gate="1" pin="GND"/>
<pinref part="R3" gate="G$1" pin="1"/>
<wire x1="55.88" y1="63.5" x2="58.42" y2="63.5" width="0.1524" layer="91"/>
</segment>
<segment>
<pinref part="GND6" gate="1" pin="GND"/>
<pinref part="R4" gate="G$1" pin="1"/>
<wire x1="55.88" y1="55.88" x2="58.42" y2="55.88" width="0.1524" layer="91"/>
</segment>
<segment>
<pinref part="GND2" gate="1" pin="GND"/>
<wire x1="30.48" y1="38.1" x2="38.1" y2="38.1" width="0.1524" layer="91"/>
<pinref part="SUB2MAIN" gate="A" pin="2"/>
</segment>
<segment>
<pinref part="ADS1015" gate="A" pin="2"/>
<pinref part="GND1" gate="1" pin="GND"/>
<wire x1="60.96" y1="35.56" x2="55.88" y2="35.56" width="0.1524" layer="91"/>
</segment>
<segment>
<pinref part="GND7" gate="1" pin="GND"/>
<pinref part="GND" gate="G$1" pin="1"/>
<wire x1="12.7" y1="77.47" x2="20.32" y2="77.47" width="0.1524" layer="91"/>
</segment>
</net>
<net name="N$3" class="0">
<segment>
<pinref part="ADS1015" gate="A" pin="3"/>
<wire x1="60.96" y1="33.02" x2="48.26" y2="33.02" width="0.1524" layer="91"/>
<pinref part="SCL" gate="G$1" pin="1"/>
<wire x1="20.32" y1="64.77" x2="13.97" y2="64.77" width="0.1524" layer="91"/>
<wire x1="13.97" y1="64.77" x2="13.97" y2="20.32" width="0.1524" layer="91"/>
<wire x1="13.97" y1="20.32" x2="48.26" y2="20.32" width="0.1524" layer="91"/>
<wire x1="48.26" y1="20.32" x2="48.26" y2="33.02" width="0.1524" layer="91"/>
<wire x1="48.26" y1="33.02" x2="48.26" y2="40.64" width="0.1524" layer="91"/>
<junction x="48.26" y="33.02"/>
<pinref part="SUB2MAIN" gate="A" pin="3"/>
<wire x1="48.26" y1="40.64" x2="30.48" y2="40.64" width="0.1524" layer="91"/>
</segment>
</net>
<net name="N$4" class="0">
<segment>
<pinref part="ADS1015" gate="A" pin="4"/>
<wire x1="60.96" y1="30.48" x2="50.8" y2="30.48" width="0.1524" layer="91"/>
<wire x1="50.8" y1="30.48" x2="45.72" y2="30.48" width="0.1524" layer="91"/>
<junction x="50.8" y="30.48"/>
<pinref part="SDA" gate="G$1" pin="1"/>
<wire x1="33.02" y1="64.77" x2="40.64" y2="64.77" width="0.1524" layer="91"/>
<wire x1="40.64" y1="64.77" x2="40.64" y2="58.42" width="0.1524" layer="91"/>
<wire x1="40.64" y1="58.42" x2="17.78" y2="58.42" width="0.1524" layer="91"/>
<wire x1="17.78" y1="58.42" x2="17.78" y2="22.86" width="0.1524" layer="91"/>
<wire x1="17.78" y1="22.86" x2="50.8" y2="22.86" width="0.1524" layer="91"/>
<wire x1="50.8" y1="22.86" x2="50.8" y2="30.48" width="0.1524" layer="91"/>
<wire x1="45.72" y1="30.48" x2="45.72" y2="43.18" width="0.1524" layer="91"/>
<pinref part="SUB2MAIN" gate="A" pin="4"/>
<wire x1="45.72" y1="43.18" x2="30.48" y2="43.18" width="0.1524" layer="91"/>
</segment>
</net>
</nets>
</sheet>
</sheets>
<errors>
<approved hash="113,1,62.269,28.0712,ADS1015,,,,,"/>
<approved hash="113,1,102.725,73.7912,EXCITATION_FSR,,,,,"/>
<approved hash="113,1,20.5571,100.461,GND,,,,,"/>
<approved hash="113,1,37.8629,100.461,3V,,,,,"/>
<approved hash="113,1,20.5571,87.7612,SCL,,,,,"/>
<approved hash="113,1,37.8629,87.7612,SDA,,,,,"/>
<approved hash="113,1,31.7077,35.6912,CON2MAIN,,,,,"/>
</errors>
</schematic>
</drawing>
</eagle>
